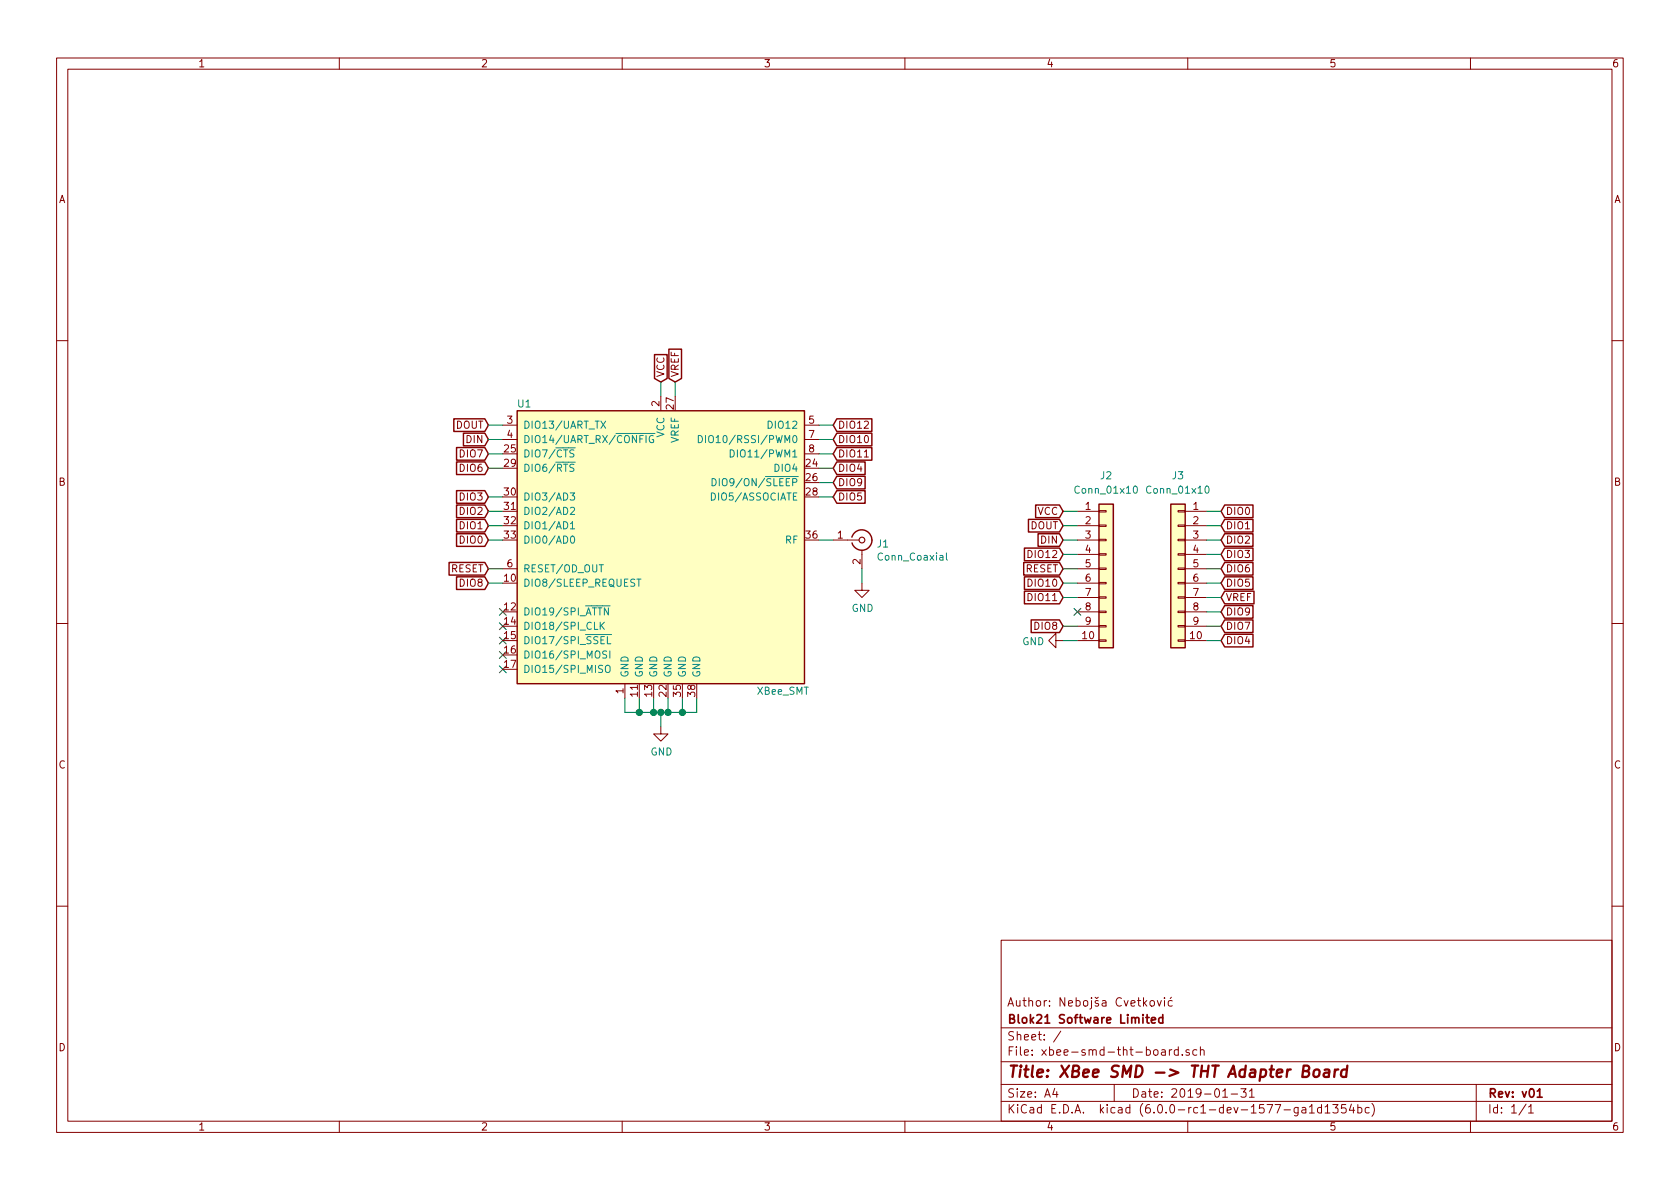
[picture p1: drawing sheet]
EESchema Schematic File Version 4
LIBS:xbee-smd-tht-cache
EELAYER 29 0
EELAYER END
$Descr A4 11693 8268
encoding utf-8
Sheet 1 1
Title "XBee SMD -> THT Adapter Board"
Date "2019-01-31"
Rev "v01"
Comp "Blok21 Software Limited"
Comment1 "Author: Nebojša Cvetković"
Comment2 ""
Comment3 ""
Comment4 ""
$EndDescr
$Comp
L Connector_Generic:Conn_01x10 J2
U 1 1
P 7700 3950
F 0 "J2" H 7700 4600 50  0000 C CNN
F 1 "Conn_01x10" H 7700 4500 50  0000 C CNN
F 2 "Connector_PinHeader_2.00mm:PinHeader_1x10_P2.00mm_Vertical" H 7700 3950 50  0001 C CNN
F 3 "https://datasheet.lcsc.com/szlcsc/1812131705_1520-1140CNG0S087001_C343626.pdf" H 7700 3950 50  0001 C CNN
F 4 "1520-1140CNG0S087001" H 0   0   50  0001 C CNN "Manufacturer Part Number"
F 5 "C343626" H 0   0   50  0001 C CNN "Store Part Number"
	1    7700 3950
	1    0    0    -1  
$EndComp
Text GLabel 7400 3650 0    50   Input ~ 0
DOUT
Text GLabel 7400 3750 0    50   Input ~ 0
DIN
Text GLabel 7400 3850 0    50   Input ~ 0
DIO12
Text GLabel 7400 3950 0    50   Input ~ 0
RESET
Text GLabel 7400 4050 0    50   Input ~ 0
DIO10
Text GLabel 7400 4150 0    50   Input ~ 0
DIO11
NoConn ~ 7500 4250
Text GLabel 7400 4350 0    50   Input ~ 0
DIO8
$Comp
L power:GND #PWR03
U 1 1
P 7400 4450
F 0 "#PWR03" H 7400 4200 50  0001 C CNN
F 1 "GND" V 7405 4322 50  0000 R CNN
F 2 "" H 7400 4450 50  0001 C CNN
F 3 "" H 7400 4450 50  0001 C CNN
	1    7400 4450
	0    1    1    0   
$EndComp
Wire Wire Line
	7400 3550 7500 3550
Wire Wire Line
	7400 3650 7500 3650
Wire Wire Line
	7400 3750 7500 3750
Wire Wire Line
	7400 3850 7500 3850
Wire Wire Line
	7400 3950 7500 3950
Wire Wire Line
	7400 4050 7500 4050
Wire Wire Line
	7400 4150 7500 4150
Wire Wire Line
	7400 4350 7500 4350
Wire Wire Line
	7400 4450 7500 4450
$Comp
L Connector_Generic:Conn_01x10 J3
U 1 1
P 8200 3950
F 0 "J3" H 8200 4600 50  0000 C CNN
F 1 "Conn_01x10" H 8200 4500 50  0000 C CNN
F 2 "Connector_PinHeader_2.00mm:PinHeader_1x10_P2.00mm_Vertical" H 8200 3950 50  0001 C CNN
F 3 "https://datasheet.lcsc.com/szlcsc/1812131705_1520-1140CNG0S087001_C343626.pdf" H 8200 3950 50  0001 C CNN
F 4 "1520-1140CNG0S087001" H 0   0   50  0001 C CNN "Manufacturer Part Number"
F 5 "C343626" H 0   0   50  0001 C CNN "Store Part Number"
	1    8200 3950
	-1   0    0    -1  
$EndComp
Text GLabel 8500 3550 2    50   Input ~ 0
DIO0
Text GLabel 8500 3650 2    50   Input ~ 0
DIO1
Text GLabel 8500 3750 2    50   Input ~ 0
DIO2
Text GLabel 8500 3850 2    50   Input ~ 0
DIO3
Text GLabel 8500 3950 2    50   Input ~ 0
DIO6
Text GLabel 8500 4050 2    50   Input ~ 0
DIO5
Text GLabel 8500 4150 2    50   Input ~ 0
VREF
Text GLabel 8500 4250 2    50   Input ~ 0
DIO9
Text GLabel 8500 4450 2    50   Input ~ 0
DIO4
Text GLabel 8500 4350 2    50   Input ~ 0
DIO7
Wire Wire Line
	8500 3550 8400 3550
Wire Wire Line
	8500 3650 8400 3650
Wire Wire Line
	8500 3750 8400 3750
Wire Wire Line
	8500 3850 8400 3850
Wire Wire Line
	8500 3950 8400 3950
Wire Wire Line
	8400 4050 8500 4050
Wire Wire Line
	8500 4150 8400 4150
Wire Wire Line
	8400 4250 8500 4250
Wire Wire Line
	8500 4350 8400 4350
Wire Wire Line
	8400 4450 8500 4450
Text GLabel 3400 3750 0    50   Input ~ 0
DIO0
Text GLabel 3400 3650 0    50   Input ~ 0
DIO1
Text GLabel 3400 3550 0    50   Input ~ 0
DIO2
Text GLabel 3400 3450 0    50   Input ~ 0
DIO3
Text GLabel 3400 3250 0    50   Input ~ 0
DIO6
Text GLabel 5800 3450 2    50   Input ~ 0
DIO5
Text GLabel 4700 2650 1    50   Input ~ 0
VREF
Text GLabel 4600 2650 1    50   Input ~ 0
VCC
Text GLabel 7400 3550 0    50   Input ~ 0
VCC
Text GLabel 5800 3350 2    50   Input ~ 0
DIO9
Text GLabel 3400 3150 0    50   Input ~ 0
DIO7
Text GLabel 5800 3250 2    50   Input ~ 0
DIO4
Wire Wire Line
	5700 3250 5800 3250
Wire Wire Line
	5800 3350 5700 3350
Wire Wire Line
	5700 3450 5800 3450
Wire Wire Line
	3400 3150 3500 3150
Wire Wire Line
	3400 3250 3500 3250
Wire Wire Line
	3400 3450 3500 3450
Wire Wire Line
	3400 3550 3500 3550
Wire Wire Line
	3400 3650 3500 3650
Wire Wire Line
	3400 3750 3500 3750
Text GLabel 3400 4050 0    50   Input ~ 0
DIO8
Wire Wire Line
	3400 4050 3500 4050
Text GLabel 5800 3150 2    50   Input ~ 0
DIO11
Wire Wire Line
	5700 3150 5800 3150
Text GLabel 5800 3050 2    50   Input ~ 0
DIO10
Wire Wire Line
	5700 3050 5800 3050
Text GLabel 5800 2950 2    50   Input ~ 0
DIO12
Wire Wire Line
	5700 2950 5800 2950
Text GLabel 3400 3950 0    50   Input ~ 0
RESET
Wire Wire Line
	3500 3950 3400 3950
Text GLabel 3400 3050 0    50   Input ~ 0
DIN
Text GLabel 3400 2950 0    50   Input ~ 0
DOUT
Wire Wire Line
	3500 2950 3400 2950
Wire Wire Line
	3400 3050 3500 3050
$Comp
L power:GND #PWR01
U 1 1
P 4600 5050
F 0 "#PWR01" H 4600 4800 50  0001 C CNN
F 1 "GND" H 4605 4877 50  0000 C CNN
F 2 "" H 4600 5050 50  0001 C CNN
F 3 "" H 4600 5050 50  0001 C CNN
	1    4600 5050
	1    0    0    -1  
$EndComp
Wire Wire Line
	4600 4950 4600 5050
Connection ~ 4600 4950
Wire Wire Line
	4600 2650 4600 2750
Wire Wire Line
	4700 2650 4700 2750
NoConn ~ 3500 4250
NoConn ~ 3500 4350
NoConn ~ 3500 4450
NoConn ~ 3500 4550
NoConn ~ 3500 4650
Wire Wire Line
	4600 4950 4650 4950
Wire Wire Line
	4350 4950 4350 4850
Wire Wire Line
	4350 4950 4450 4950
Wire Wire Line
	4450 4850 4450 4950
Connection ~ 4450 4950
Wire Wire Line
	4450 4950 4550 4950
Wire Wire Line
	4550 4850 4550 4950
Connection ~ 4550 4950
Wire Wire Line
	4550 4950 4600 4950
Wire Wire Line
	4650 4850 4650 4950
Connection ~ 4650 4950
Wire Wire Line
	4650 4950 4750 4950
Wire Wire Line
	4750 4850 4750 4950
Connection ~ 4750 4950
Wire Wire Line
	4850 4850 4850 4950
Wire Wire Line
	4750 4950 4850 4950
$Comp
L Connector:Conn_Coaxial J1
U 1 1
P 6000 3750
F 0 "J1" H 6100 3725 50  0000 L CNN
F 1 "Conn_Coaxial" H 6100 3634 50  0000 L CNN
F 2 "xbee-smd-tht-board:SMA_Linx_CONSMA003.062_EdgeMount" H 6000 3750 50  0001 C CNN
F 3 "https://linxtechnologies.com/wp/wp-content/uploads/consma003.062.pdf" H 6000 3750 50  0001 C CNN
F 4 "CONSMA003.062" H 0   0   50  0001 C CNN "Manufacturer Part Number"
F 5 "712-CONSMA003.062" H 0   0   50  0001 C CNN "Store Part Number"
	1    6000 3750
	1    0    0    -1  
$EndComp
$Comp
L xbee-smd-tht:XBee_SMT_GND_Pad U1
U 1 1
P 4600 3750
F 0 "U1" H 3650 4700 50  0000 C CNN
F 1 "XBee_SMT" H 5450 2700 50  0000 C CNN
F 2 "xbee-smd-tht:Digi_XBee_SMT_GND_Pad" H 5440 2690 50  0001 C CNN
F 3 "https://www.digi.com/resources/documentation/digidocs/pdfs/90001538.pdf" H 4600 3350 50  0001 C CNN
F 4 "XB8X-DMRS-001" H 0   0   50  0001 C CNN "Manufacturer Part Number"
F 5 "888-XB8X-DMRS-001" H 0   0   50  0001 C CNN "Store Part Number"
	1    4600 3750
	1    0    0    -1  
$EndComp
Wire Wire Line
	5800 3750 5700 3750
$Comp
L power:GND #PWR02
U 1 1
P 6000 4050
F 0 "#PWR02" H 6000 3800 50  0001 C CNN
F 1 "GND" H 6005 3877 50  0000 C CNN
F 2 "" H 6000 4050 50  0001 C CNN
F 3 "" H 6000 4050 50  0001 C CNN
	1    6000 4050
	1    0    0    -1  
$EndComp
Wire Wire Line
	6000 3950 6000 4050
$EndSCHEMATC
